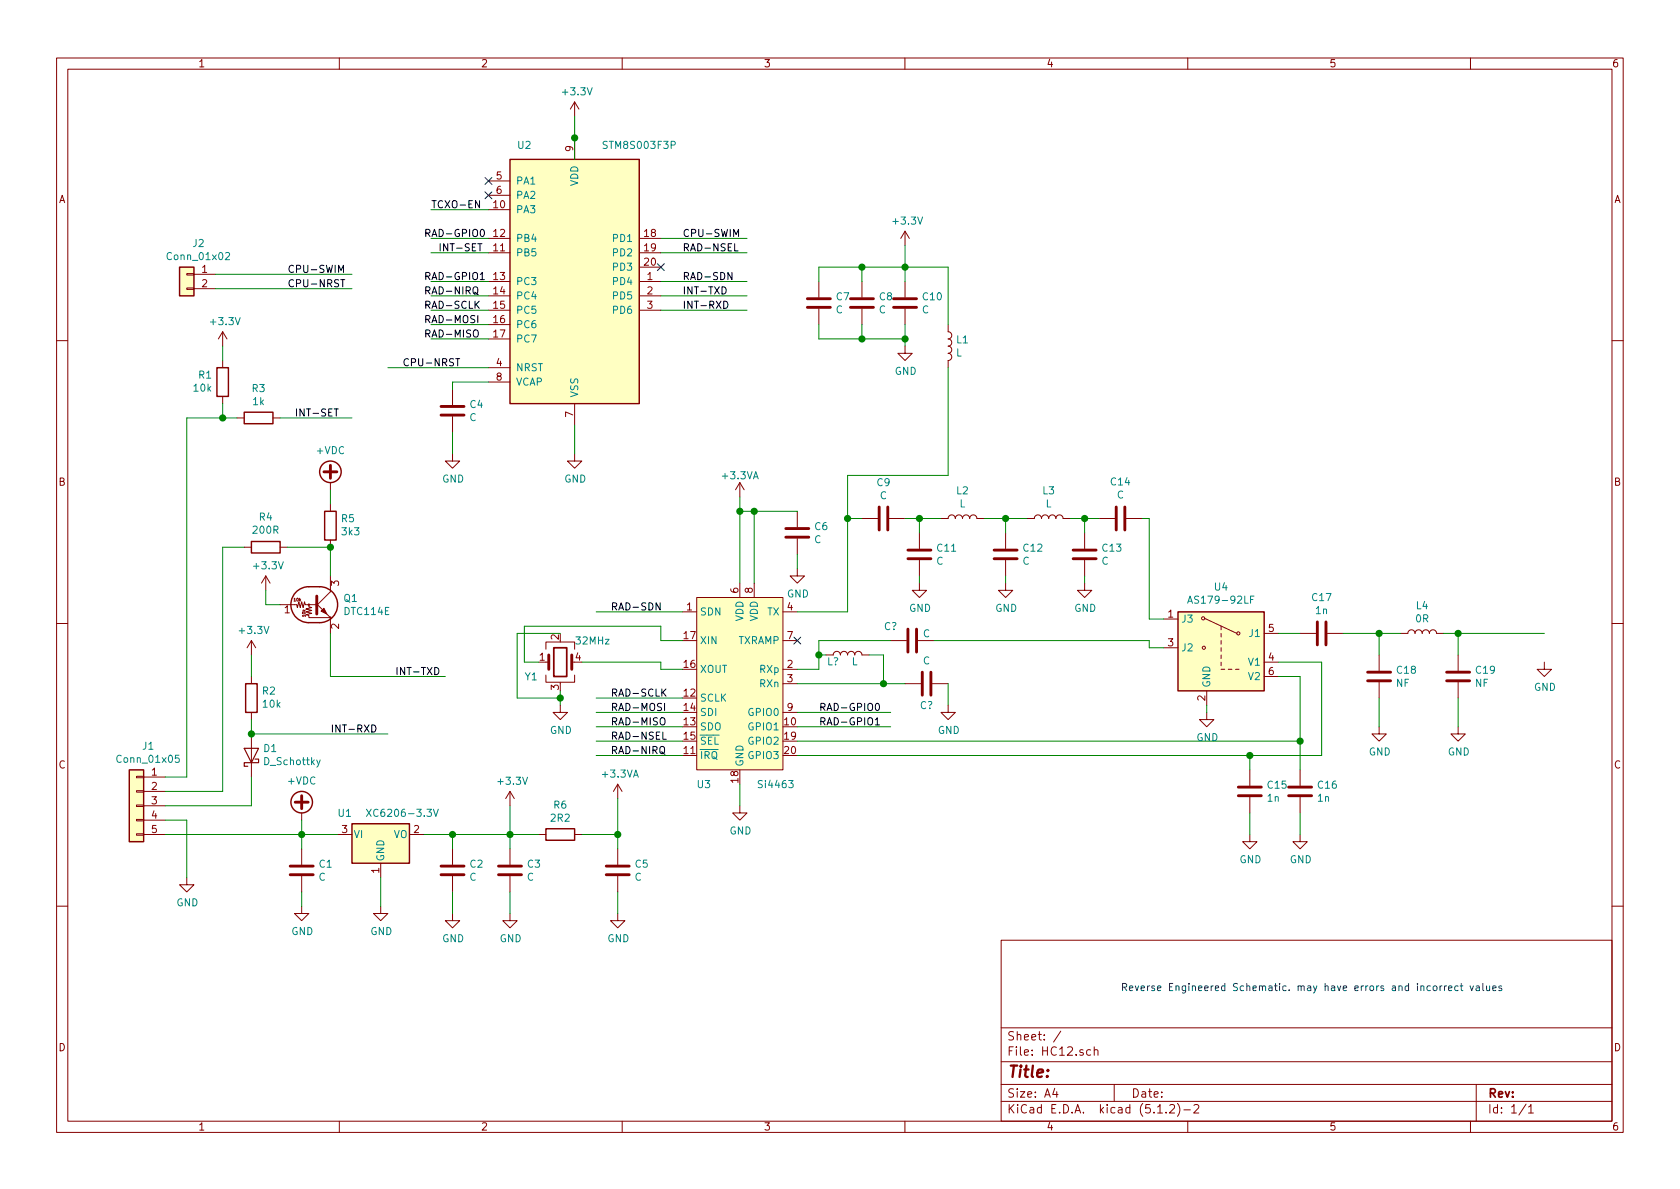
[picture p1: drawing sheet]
EESchema Schematic File Version 4
LIBS:HC12-cache
EELAYER 29 0
EELAYER END
$Descr A4 11693 8268
encoding utf-8
Sheet 1 1
Title ""
Date ""
Rev ""
Comp ""
Comment1 ""
Comment2 ""
Comment3 ""
Comment4 ""
$EndDescr
$Comp
L MCU_ST_STM8:STM8S003F3P U2
U 1 1
P 4000 1950
F 0 "U2" H 3650 2900 50  0000 C CNN
F 1 "STM8S003F3P" H 4450 2900 50  0000 C CNN
F 2 "Package_SO:TSSOP-20_4.4x6.5mm_P0.65mm" H 4050 3050 50  0001 L CNN
F 3 "http://www.st.com/st-web-ui/static/active/en/resource/technical/document/datasheet/DM00024550.pdf" H 3950 1550 50  0001 C CNN
	1    4000 1950
	1    0    0    -1  
$EndComp
Wire Wire Line
	4600 1650 5200 1650
Wire Wire Line
	4600 1750 5200 1750
Wire Wire Line
	4600 1950 5200 1950
Wire Wire Line
	4600 2050 5200 2050
Wire Wire Line
	4600 2150 5200 2150
Wire Wire Line
	3400 1750 3000 1750
Wire Wire Line
	3400 1650 3000 1650
Wire Wire Line
	3400 1450 3000 1450
Wire Wire Line
	3400 1950 3000 1950
Wire Wire Line
	3400 2050 3000 2050
Wire Wire Line
	3400 2150 3000 2150
Wire Wire Line
	3400 2250 3000 2250
Wire Wire Line
	3400 2350 3000 2350
Text Label 4750 1650 0    50   ~ 0
CPU-SWIM
Text Label 4750 1750 0    50   ~ 0
RAD-NSEL
Text Label 3000 1450 0    50   ~ 0
TCXO-EN
Text Label 4750 1950 0    50   ~ 0
RAD-SDN
Text Label 3050 1750 0    50   ~ 0
INT-SET
Text Label 4750 2050 0    50   ~ 0
INT-TXD
Text Label 4750 2150 0    50   ~ 0
INT-RXD
NoConn ~ 4600 1850
Text Label 2950 1650 0    50   ~ 0
RAD-GPIO0
Text Label 2950 1950 0    50   ~ 0
RAD-GPIO1
Text Label 2950 2050 0    50   ~ 0
RAD-NIRQ
Text Label 2950 2150 0    50   ~ 0
RAD-SCLK
Text Label 2950 2250 0    50   ~ 0
RAD-MOSI
Text Label 2950 2350 0    50   ~ 0
RAD-MISO
$Comp
L Regulator_Linear:AP2127N-3.0 U1
U 1 1
P 2650 5800
F 0 "U1" H 2400 5950 50  0000 C CNN
F 1 "XC6206-3.3V" H 2800 5950 50  0000 C CNN
F 2 "Package_TO_SOT_SMD:SOT-23" H 2650 6025 50  0001 C CIN
F 3 "https://www.diodes.com/assets/Datasheets/AP2127.pdf" H 2650 5800 50  0001 C CNN
	1    2650 5800
	1    0    0    -1  
$EndComp
$Comp
L Connector_Generic:Conn_01x02 J2
U 1 1
P 1300 1900
F 0 "J2" H 1218 2117 50  0000 C CNN
F 1 "Conn_01x02" H 1218 2026 50  0000 C CNN
F 2 "" H 1300 1900 50  0001 C CNN
F 3 "~" H 1300 1900 50  0001 C CNN
	1    1300 1900
	-1   0    0    -1  
$EndComp
$Comp
L Connector_Generic:Conn_01x05 J1
U 1 1
P 950 5600
F 0 "J1" H 868 6017 50  0000 C CNN
F 1 "Conn_01x05" H 868 5926 50  0000 C CNN
F 2 "" H 950 5600 50  0001 C CNN
F 3 "~" H 950 5600 50  0001 C CNN
	1    950  5600
	-1   0    0    -1  
$EndComp
Wire Wire Line
	3400 2550 2700 2550
$Comp
L power:GND #PWR016
U 1 1
P 4000 3150
F 0 "#PWR016" H 4000 2900 50  0001 C CNN
F 1 "GND" H 4005 2977 50  0000 C CNN
F 2 "" H 4000 3150 50  0001 C CNN
F 3 "" H 4000 3150 50  0001 C CNN
	1    4000 3150
	1    0    0    -1  
$EndComp
$Comp
L power:GND #PWR08
U 1 1
P 2650 6300
F 0 "#PWR08" H 2650 6050 50  0001 C CNN
F 1 "GND" H 2655 6127 50  0000 C CNN
F 2 "" H 2650 6300 50  0001 C CNN
F 3 "" H 2650 6300 50  0001 C CNN
	1    2650 6300
	1    0    0    -1  
$EndComp
$Comp
L power:GND #PWR01
U 1 1
P 1300 6100
F 0 "#PWR01" H 1300 5850 50  0001 C CNN
F 1 "GND" H 1305 5927 50  0000 C CNN
F 2 "" H 1300 6100 50  0001 C CNN
F 3 "" H 1300 6100 50  0001 C CNN
	1    1300 6100
	1    0    0    -1  
$EndComp
Wire Wire Line
	1150 5700 1300 5700
Wire Wire Line
	1300 5700 1300 6100
$Comp
L Device:C C1
U 1 1
P 2100 6050
F 0 "C1" H 2215 6096 50  0000 L CNN
F 1 "C" H 2215 6005 50  0000 L CNN
F 2 "" H 2138 5900 50  0001 C CNN
F 3 "~" H 2100 6050 50  0001 C CNN
	1    2100 6050
	1    0    0    -1  
$EndComp
$Comp
L power:GND #PWR06
U 1 1
P 2100 6300
F 0 "#PWR06" H 2100 6050 50  0001 C CNN
F 1 "GND" H 2105 6127 50  0000 C CNN
F 2 "" H 2100 6300 50  0001 C CNN
F 3 "" H 2100 6300 50  0001 C CNN
	1    2100 6300
	1    0    0    -1  
$EndComp
$Comp
L Device:C C2
U 1 1
P 3150 6050
F 0 "C2" H 3265 6096 50  0000 L CNN
F 1 "C" H 3265 6005 50  0000 L CNN
F 2 "" H 3188 5900 50  0001 C CNN
F 3 "~" H 3150 6050 50  0001 C CNN
	1    3150 6050
	1    0    0    -1  
$EndComp
$Comp
L Device:C C3
U 1 1
P 3550 6050
F 0 "C3" H 3665 6096 50  0000 L CNN
F 1 "C" H 3665 6005 50  0000 L CNN
F 2 "" H 3588 5900 50  0001 C CNN
F 3 "~" H 3550 6050 50  0001 C CNN
	1    3550 6050
	1    0    0    -1  
$EndComp
$Comp
L Device:C C4
U 1 1
P 3150 2850
F 0 "C4" H 3265 2896 50  0000 L CNN
F 1 "C" H 3265 2805 50  0000 L CNN
F 2 "" H 3188 2700 50  0001 C CNN
F 3 "~" H 3150 2850 50  0001 C CNN
	1    3150 2850
	1    0    0    -1  
$EndComp
$Comp
L power:GND #PWR012
U 1 1
P 3150 3150
F 0 "#PWR012" H 3150 2900 50  0001 C CNN
F 1 "GND" H 3155 2977 50  0000 C CNN
F 2 "" H 3150 3150 50  0001 C CNN
F 3 "" H 3150 3150 50  0001 C CNN
	1    3150 3150
	1    0    0    -1  
$EndComp
$Comp
L power:GND #PWR09
U 1 1
P 3150 6350
F 0 "#PWR09" H 3150 6100 50  0001 C CNN
F 1 "GND" H 3155 6177 50  0000 C CNN
F 2 "" H 3150 6350 50  0001 C CNN
F 3 "" H 3150 6350 50  0001 C CNN
	1    3150 6350
	1    0    0    -1  
$EndComp
$Comp
L power:GND #PWR011
U 1 1
P 3550 6350
F 0 "#PWR011" H 3550 6100 50  0001 C CNN
F 1 "GND" H 3555 6177 50  0000 C CNN
F 2 "" H 3550 6350 50  0001 C CNN
F 3 "" H 3550 6350 50  0001 C CNN
	1    3550 6350
	1    0    0    -1  
$EndComp
$Comp
L power:+3.3V #PWR010
U 1 1
P 3550 5600
F 0 "#PWR010" H 3550 5450 50  0001 C CNN
F 1 "+3.3V" H 3565 5773 50  0000 C CNN
F 2 "" H 3550 5600 50  0001 C CNN
F 3 "" H 3550 5600 50  0001 C CNN
	1    3550 5600
	1    0    0    -1  
$EndComp
Wire Wire Line
	2100 5900 2100 5800
Connection ~ 2100 5800
Wire Wire Line
	2100 5800 2350 5800
Wire Wire Line
	2100 6300 2100 6200
Wire Wire Line
	2650 6300 2650 6100
Wire Wire Line
	3150 5900 3150 5800
Wire Wire Line
	3150 5800 2950 5800
Wire Wire Line
	3150 5800 3550 5800
Wire Wire Line
	3550 5800 3550 5600
Connection ~ 3150 5800
Wire Wire Line
	3550 5900 3550 5800
Connection ~ 3550 5800
Wire Wire Line
	3150 6350 3150 6200
Wire Wire Line
	3550 6350 3550 6200
$Comp
L Device:R R1
U 1 1
P 1550 2650
F 0 "R1" H 1620 2604 50  0000 L CNN
F 1 "10k" H 1620 2695 50  0000 L CNN
F 2 "" V 1480 2650 50  0001 C CNN
F 3 "~" H 1550 2650 50  0001 C CNN
	1    1550 2650
	-1   0    0    1   
$EndComp
$Comp
L Device:R R3
U 1 1
P 1800 2900
F 0 "R3" V 1593 2900 50  0000 C CNN
F 1 "1k" V 1684 2900 50  0000 C CNN
F 2 "" V 1730 2900 50  0001 C CNN
F 3 "~" H 1800 2900 50  0001 C CNN
	1    1800 2900
	0    1    1    0   
$EndComp
Wire Wire Line
	1950 2900 2450 2900
Text Label 2050 2900 0    50   ~ 0
INT-SET
$Comp
L Device:D_Schottky D1
U 1 1
P 1750 5250
F 0 "D1" V 1796 5171 50  0000 R CNN
F 1 "D_Schottky" V 1705 5171 50  0000 R CNN
F 2 "" H 1750 5250 50  0001 C CNN
F 3 "~" H 1750 5250 50  0001 C CNN
	1    1750 5250
	0    -1   -1   0   
$EndComp
Wire Wire Line
	1750 5100 2700 5100
Text Label 2300 5100 0    50   ~ 0
INT-RXD
$Comp
L Device:R R2
U 1 1
P 1750 4850
F 0 "R2" H 1680 4804 50  0000 R CNN
F 1 "10k" H 1680 4895 50  0000 R CNN
F 2 "" V 1680 4850 50  0001 C CNN
F 3 "~" H 1750 4850 50  0001 C CNN
	1    1750 4850
	-1   0    0    1   
$EndComp
$Comp
L power:+3.3V #PWR03
U 1 1
P 1750 4550
F 0 "#PWR03" H 1750 4400 50  0001 C CNN
F 1 "+3.3V" H 1765 4723 50  0000 C CNN
F 2 "" H 1750 4550 50  0001 C CNN
F 3 "" H 1750 4550 50  0001 C CNN
	1    1750 4550
	1    0    0    -1  
$EndComp
Wire Wire Line
	1750 4550 1750 4700
Wire Wire Line
	1750 5000 1750 5100
$Comp
L Device:R R6
U 1 1
P 3900 5800
F 0 "R6" V 3693 5800 50  0000 C CNN
F 1 "2R2" V 3784 5800 50  0000 C CNN
F 2 "" V 3830 5800 50  0001 C CNN
F 3 "~" H 3900 5800 50  0001 C CNN
	1    3900 5800
	0    1    1    0   
$EndComp
Wire Wire Line
	1300 2900 1550 2900
Wire Wire Line
	1550 2800 1550 2900
Connection ~ 1550 2900
Wire Wire Line
	1550 2900 1650 2900
$Comp
L power:+3.3V #PWR02
U 1 1
P 1550 2400
F 0 "#PWR02" H 1550 2250 50  0001 C CNN
F 1 "+3.3V" H 1565 2573 50  0000 C CNN
F 2 "" H 1550 2400 50  0001 C CNN
F 3 "" H 1550 2400 50  0001 C CNN
	1    1550 2400
	1    0    0    -1  
$EndComp
Wire Wire Line
	1550 2500 1550 2400
$Comp
L Transistor_BJT:DTC114E Q1
U 1 1
P 2200 4200
F 0 "Q1" H 2388 4246 50  0000 L CNN
F 1 "DTC114E" H 2388 4155 50  0000 L CNN
F 2 "" H 2200 4200 50  0001 L CNN
F 3 "" H 2200 4200 50  0001 L CNN
	1    2200 4200
	1    0    0    -1  
$EndComp
$Comp
L power:+3.3V #PWR04
U 1 1
P 1850 4100
F 0 "#PWR04" H 1850 3950 50  0001 C CNN
F 1 "+3.3V" H 1865 4273 50  0000 C CNN
F 2 "" H 1850 4100 50  0001 C CNN
F 3 "" H 1850 4100 50  0001 C CNN
	1    1850 4100
	1    0    0    -1  
$EndComp
$Comp
L Device:R R5
U 1 1
P 2300 3650
F 0 "R5" H 2230 3604 50  0000 R CNN
F 1 "3k3" H 2230 3695 50  0000 R CNN
F 2 "" V 2230 3650 50  0001 C CNN
F 3 "~" H 2300 3650 50  0001 C CNN
	1    2300 3650
	-1   0    0    1   
$EndComp
$Comp
L Device:R R4
U 1 1
P 1850 3800
F 0 "R4" V 2057 3800 50  0000 C CNN
F 1 "200R" V 1966 3800 50  0000 C CNN
F 2 "" V 1780 3800 50  0001 C CNN
F 3 "~" H 1850 3800 50  0001 C CNN
	1    1850 3800
	0    -1   -1   0   
$EndComp
$Comp
L power:+VDC #PWR05
U 1 1
P 2100 5700
F 0 "#PWR05" H 2100 5600 50  0001 C CNN
F 1 "+VDC" H 2100 5975 50  0000 C CNN
F 2 "" H 2100 5700 50  0001 C CNN
F 3 "" H 2100 5700 50  0001 C CNN
	1    2100 5700
	1    0    0    -1  
$EndComp
Wire Wire Line
	1150 5400 1300 5400
Wire Wire Line
	1150 5500 1550 5500
Wire Wire Line
	1550 5500 1550 3800
Wire Wire Line
	1550 3800 1700 3800
Wire Wire Line
	1950 4200 1850 4200
Wire Wire Line
	1850 4200 1850 4100
Wire Wire Line
	2000 3800 2300 3800
Wire Wire Line
	2300 3800 2300 4000
Connection ~ 2300 3800
Wire Wire Line
	2100 5700 2100 5800
$Comp
L power:+VDC #PWR07
U 1 1
P 2300 3400
F 0 "#PWR07" H 2300 3300 50  0001 C CNN
F 1 "+VDC" H 2300 3675 50  0000 C CNN
F 2 "" H 2300 3400 50  0001 C CNN
F 3 "" H 2300 3400 50  0001 C CNN
	1    2300 3400
	1    0    0    -1  
$EndComp
Wire Wire Line
	2300 3400 2300 3500
Wire Wire Line
	1300 2900 1300 5400
Wire Wire Line
	2300 4400 2300 4700
Wire Wire Line
	2300 4700 3100 4700
Text Label 2750 4700 0    50   ~ 0
INT-TXD
Text Label 2800 2550 0    50   ~ 0
CPU-NRST
Wire Wire Line
	1500 2000 2450 2000
Wire Wire Line
	1500 1900 2450 1900
Text Label 2000 1900 0    50   ~ 0
CPU-SWIM
Text Label 2000 2000 0    50   ~ 0
CPU-NRST
Wire Wire Line
	3550 5800 3750 5800
Wire Wire Line
	4050 5800 4300 5800
$Comp
L power:+3.3VA #PWR013
U 1 1
P 4300 5550
F 0 "#PWR013" H 4300 5400 50  0001 C CNN
F 1 "+3.3VA" H 4315 5723 50  0000 C CNN
F 2 "" H 4300 5550 50  0001 C CNN
F 3 "" H 4300 5550 50  0001 C CNN
	1    4300 5550
	1    0    0    -1  
$EndComp
$Comp
L Device:C C5
U 1 1
P 4300 6050
F 0 "C5" H 4415 6096 50  0000 L CNN
F 1 "C" H 4415 6005 50  0000 L CNN
F 2 "" H 4338 5900 50  0001 C CNN
F 3 "~" H 4300 6050 50  0001 C CNN
	1    4300 6050
	1    0    0    -1  
$EndComp
$Comp
L power:GND #PWR014
U 1 1
P 4300 6350
F 0 "#PWR014" H 4300 6100 50  0001 C CNN
F 1 "GND" H 4305 6177 50  0000 C CNN
F 2 "" H 4300 6350 50  0001 C CNN
F 3 "" H 4300 6350 50  0001 C CNN
	1    4300 6350
	1    0    0    -1  
$EndComp
Wire Wire Line
	4300 5800 4300 5550
Wire Wire Line
	4300 5800 4300 5900
Connection ~ 4300 5800
Wire Wire Line
	4300 6350 4300 6200
Wire Wire Line
	3400 2650 3150 2650
Wire Wire Line
	3150 2650 3150 2700
Wire Wire Line
	3150 3150 3150 3000
Wire Wire Line
	4000 2950 4000 3150
$Comp
L power:+3.3V #PWR015
U 1 1
P 4000 800
F 0 "#PWR015" H 4000 650 50  0001 C CNN
F 1 "+3.3V" H 4015 973 50  0000 C CNN
F 2 "" H 4000 800 50  0001 C CNN
F 3 "" H 4000 800 50  0001 C CNN
	1    4000 800 
	1    0    0    -1  
$EndComp
Wire Wire Line
	1150 5800 2100 5800
Connection ~ 1750 5100
Wire Wire Line
	1150 5600 1750 5600
Wire Wire Line
	1750 5600 1750 5400
$Comp
L RF:Si4463 U3
U 1 1
P 5150 4750
F 0 "U3" H 4900 4050 50  0000 C CNN
F 1 "Si4463" H 5400 4050 50  0000 C CNN
F 2 "Package_DFN_QFN:QFN-20-1EP_4x4mm_P0.5mm_EP2.6x2.6mm_ThermalVias" H 5150 5950 50  0001 C CNN
F 3 "https://www.silabs.com/documents/public/data-sheets/Si4464-63-61-60.pdf" H 4850 4650 50  0001 C CNN
	1    5150 4750
	1    0    0    -1  
$EndComp
$Comp
L Device:Crystal_GND23 Y1
U 1 1
P 3900 4600
F 0 "Y1" H 3650 4500 50  0000 L CNN
F 1 "32MHz" H 4000 4750 50  0000 L CNN
F 2 "" H 3900 4600 50  0001 C CNN
F 3 "~" H 3900 4600 50  0001 C CNN
	1    3900 4600
	1    0    0    -1  
$EndComp
Wire Wire Line
	4600 4600 4600 4650
Wire Wire Line
	4600 4650 4750 4650
Wire Wire Line
	3750 4600 3650 4600
Wire Wire Line
	3650 4600 3650 4350
Wire Wire Line
	4600 4350 4600 4450
Wire Wire Line
	4600 4450 4750 4450
$Comp
L power:GND #PWR017
U 1 1
P 3900 4900
F 0 "#PWR017" H 3900 4650 50  0001 C CNN
F 1 "GND" H 3905 4727 50  0000 C CNN
F 2 "" H 3900 4900 50  0001 C CNN
F 3 "" H 3900 4900 50  0001 C CNN
	1    3900 4900
	1    0    0    -1  
$EndComp
Wire Wire Line
	3900 4400 3600 4400
Wire Wire Line
	3600 4400 3600 4850
Wire Wire Line
	3600 4850 3900 4850
Wire Wire Line
	3900 4850 3900 4900
Wire Wire Line
	3900 4800 3900 4850
Connection ~ 3900 4850
Wire Wire Line
	4750 4250 4150 4250
Wire Wire Line
	3650 4350 4600 4350
Wire Wire Line
	4050 4600 4600 4600
Wire Wire Line
	4750 4850 4150 4850
Wire Wire Line
	4750 4950 4150 4950
Wire Wire Line
	4750 5050 4150 5050
Wire Wire Line
	4750 5250 4150 5250
Wire Wire Line
	4750 5150 4150 5150
$Comp
L power:+3.3VA #PWR018
U 1 1
P 5150 3450
F 0 "#PWR018" H 5150 3300 50  0001 C CNN
F 1 "+3.3VA" H 5150 3600 50  0000 C CNN
F 2 "" H 5150 3450 50  0001 C CNN
F 3 "" H 5150 3450 50  0001 C CNN
	1    5150 3450
	1    0    0    -1  
$EndComp
$Comp
L Device:C C6
U 1 1
P 5550 3700
F 0 "C6" H 5665 3746 50  0000 L CNN
F 1 "C" H 5665 3655 50  0000 L CNN
F 2 "" H 5588 3550 50  0001 C CNN
F 3 "~" H 5550 3700 50  0001 C CNN
	1    5550 3700
	1    0    0    -1  
$EndComp
$Comp
L power:GND #PWR019
U 1 1
P 5150 5600
F 0 "#PWR019" H 5150 5350 50  0001 C CNN
F 1 "GND" H 5155 5427 50  0000 C CNN
F 2 "" H 5150 5600 50  0001 C CNN
F 3 "" H 5150 5600 50  0001 C CNN
	1    5150 5600
	1    0    0    -1  
$EndComp
$Comp
L power:GND #PWR020
U 1 1
P 5550 3950
F 0 "#PWR020" H 5550 3700 50  0001 C CNN
F 1 "GND" H 5555 3777 50  0000 C CNN
F 2 "" H 5550 3950 50  0001 C CNN
F 3 "" H 5550 3950 50  0001 C CNN
	1    5550 3950
	1    0    0    -1  
$EndComp
Wire Wire Line
	5550 3550 5250 3550
Wire Wire Line
	5150 3550 5150 3450
Wire Wire Line
	5150 4050 5150 3550
Connection ~ 5150 3550
Wire Wire Line
	5250 4050 5250 3550
Connection ~ 5250 3550
Wire Wire Line
	5250 3550 5150 3550
Wire Wire Line
	5550 3950 5550 3850
Wire Wire Line
	5150 5600 5150 5450
Text Label 4250 4250 0    50   ~ 0
RAD-SDN
Text Label 4250 4850 0    50   ~ 0
RAD-SCLK
Text Label 4250 4950 0    50   ~ 0
RAD-MOSI
Text Label 4250 5050 0    50   ~ 0
RAD-MISO
Text Label 4250 5150 0    50   ~ 0
RAD-NSEL
Text Label 4250 5250 0    50   ~ 0
RAD-NIRQ
Wire Wire Line
	5550 4950 6200 4950
Wire Wire Line
	5550 5050 6200 5050
$Comp
L RF_Switch:AS179-92LF U4
U 1 1
P 8500 4500
F 0 "U4" H 8500 4925 50  0000 C CNN
F 1 "AS179-92LF" H 8500 4834 50  0000 C CNN
F 2 "Package_TO_SOT_SMD:SOT-363_SC-70-6" H 8600 4500 50  0001 C CNN
F 3 "http://www.skyworksinc.com/uploads/documents/AS179_92LF_200176H.pdf" H 8600 4500 50  0001 C CNN
	1    8500 4500
	-1   0    0    -1  
$EndComp
Wire Wire Line
	9200 5250 9200 4600
Wire Wire Line
	9200 4600 8900 4600
Wire Wire Line
	5550 5250 8700 5250
Wire Wire Line
	9050 5150 9050 4700
Wire Wire Line
	9050 4700 8900 4700
Wire Wire Line
	5550 5150 9050 5150
$Comp
L power:GND #PWR026
U 1 1
P 8400 4950
F 0 "#PWR026" H 8400 4700 50  0001 C CNN
F 1 "GND" H 8405 4777 50  0000 C CNN
F 2 "" H 8400 4950 50  0001 C CNN
F 3 "" H 8400 4950 50  0001 C CNN
	1    8400 4950
	1    0    0    -1  
$EndComp
$Comp
L power:GND #PWR028
U 1 1
P 9050 5800
F 0 "#PWR028" H 9050 5550 50  0001 C CNN
F 1 "GND" H 9055 5627 50  0000 C CNN
F 2 "" H 9050 5800 50  0001 C CNN
F 3 "" H 9050 5800 50  0001 C CNN
	1    9050 5800
	1    0    0    -1  
$EndComp
$Comp
L power:GND #PWR027
U 1 1
P 8700 5800
F 0 "#PWR027" H 8700 5550 50  0001 C CNN
F 1 "GND" H 8705 5627 50  0000 C CNN
F 2 "" H 8700 5800 50  0001 C CNN
F 3 "" H 8700 5800 50  0001 C CNN
	1    8700 5800
	1    0    0    -1  
$EndComp
$Comp
L Device:C C15
U 1 1
P 8700 5500
F 0 "C15" H 8815 5546 50  0000 L CNN
F 1 "1n" H 8815 5455 50  0000 L CNN
F 2 "" H 8738 5350 50  0001 C CNN
F 3 "~" H 8700 5500 50  0001 C CNN
	1    8700 5500
	1    0    0    -1  
$EndComp
$Comp
L Device:C C16
U 1 1
P 9050 5500
F 0 "C16" H 9165 5546 50  0000 L CNN
F 1 "1n" H 9165 5455 50  0000 L CNN
F 2 "" H 9088 5350 50  0001 C CNN
F 3 "~" H 9050 5500 50  0001 C CNN
	1    9050 5500
	1    0    0    -1  
$EndComp
Wire Wire Line
	9050 5800 9050 5650
Wire Wire Line
	8700 5800 8700 5650
Wire Wire Line
	8700 5350 8700 5250
Connection ~ 8700 5250
Wire Wire Line
	8700 5250 9200 5250
Wire Wire Line
	9050 5350 9050 5150
Connection ~ 9050 5150
Text Label 5700 4950 0    50   ~ 0
RAD-GPIO0
Text Label 5700 5050 0    50   ~ 0
RAD-GPIO1
$Comp
L Device:C C17
U 1 1
P 9200 4400
F 0 "C17" V 8948 4400 50  0000 C CNN
F 1 "1n" V 9039 4400 50  0000 C CNN
F 2 "" H 9238 4250 50  0001 C CNN
F 3 "~" H 9200 4400 50  0001 C CNN
	1    9200 4400
	0    1    1    0   
$EndComp
$Comp
L Device:C C18
U 1 1
P 9600 4700
F 0 "C18" H 9715 4746 50  0000 L CNN
F 1 "NF" H 9715 4655 50  0000 L CNN
F 2 "" H 9638 4550 50  0001 C CNN
F 3 "~" H 9600 4700 50  0001 C CNN
	1    9600 4700
	1    0    0    -1  
$EndComp
$Comp
L Device:C C19
U 1 1
P 10150 4700
F 0 "C19" H 10265 4746 50  0000 L CNN
F 1 "NF" H 10265 4655 50  0000 L CNN
F 2 "" H 10188 4550 50  0001 C CNN
F 3 "~" H 10150 4700 50  0001 C CNN
	1    10150 4700
	1    0    0    -1  
$EndComp
$Comp
L Device:L L4
U 1 1
P 9900 4400
F 0 "L4" V 10090 4400 50  0000 C CNN
F 1 "0R" V 9999 4400 50  0000 C CNN
F 2 "" H 9900 4400 50  0001 C CNN
F 3 "~" H 9900 4400 50  0001 C CNN
	1    9900 4400
	0    -1   -1   0   
$EndComp
$Comp
L power:GND #PWR029
U 1 1
P 9600 5050
F 0 "#PWR029" H 9600 4800 50  0001 C CNN
F 1 "GND" H 9605 4877 50  0000 C CNN
F 2 "" H 9600 5050 50  0001 C CNN
F 3 "" H 9600 5050 50  0001 C CNN
	1    9600 5050
	1    0    0    -1  
$EndComp
$Comp
L power:GND #PWR030
U 1 1
P 10150 5050
F 0 "#PWR030" H 10150 4800 50  0001 C CNN
F 1 "GND" H 10155 4877 50  0000 C CNN
F 2 "" H 10150 5050 50  0001 C CNN
F 3 "" H 10150 5050 50  0001 C CNN
	1    10150 5050
	1    0    0    -1  
$EndComp
$Comp
L power:GND #PWR031
U 1 1
P 10750 4600
F 0 "#PWR031" H 10750 4350 50  0001 C CNN
F 1 "GND" H 10755 4427 50  0000 C CNN
F 2 "" H 10750 4600 50  0001 C CNN
F 3 "" H 10750 4600 50  0001 C CNN
	1    10750 4600
	1    0    0    -1  
$EndComp
Wire Wire Line
	8900 4400 9050 4400
Wire Wire Line
	9600 4550 9600 4400
Connection ~ 9600 4400
Wire Wire Line
	9600 4400 9750 4400
Wire Wire Line
	9350 4400 9600 4400
Wire Wire Line
	10050 4400 10150 4400
Wire Wire Line
	10150 4400 10150 4550
Wire Wire Line
	9600 4850 9600 5050
Wire Wire Line
	10150 4850 10150 5050
Wire Wire Line
	10150 4400 10750 4400
Connection ~ 10150 4400
$Comp
L Device:L L1
U 1 1
P 6600 2400
F 0 "L1" H 6653 2446 50  0000 L CNN
F 1 "L" H 6653 2355 50  0000 L CNN
F 2 "" H 6600 2400 50  0001 C CNN
F 3 "~" H 6600 2400 50  0001 C CNN
	1    6600 2400
	1    0    0    -1  
$EndComp
$Comp
L Device:C C7
U 1 1
P 5700 2100
F 0 "C7" H 5815 2146 50  0000 L CNN
F 1 "C" H 5815 2055 50  0000 L CNN
F 2 "" H 5738 1950 50  0001 C CNN
F 3 "~" H 5700 2100 50  0001 C CNN
	1    5700 2100
	1    0    0    -1  
$EndComp
$Comp
L Device:C C8
U 1 1
P 6000 2100
F 0 "C8" H 6115 2146 50  0000 L CNN
F 1 "C" H 6115 2055 50  0000 L CNN
F 2 "" H 6038 1950 50  0001 C CNN
F 3 "~" H 6000 2100 50  0001 C CNN
	1    6000 2100
	1    0    0    -1  
$EndComp
$Comp
L Device:C C10
U 1 1
P 6300 2100
F 0 "C10" H 6415 2146 50  0000 L CNN
F 1 "C" H 6415 2055 50  0000 L CNN
F 2 "" H 6338 1950 50  0001 C CNN
F 3 "~" H 6300 2100 50  0001 C CNN
	1    6300 2100
	1    0    0    -1  
$EndComp
$Comp
L power:GND #PWR022
U 1 1
P 6300 2400
F 0 "#PWR022" H 6300 2150 50  0001 C CNN
F 1 "GND" H 6305 2227 50  0000 C CNN
F 2 "" H 6300 2400 50  0001 C CNN
F 3 "" H 6300 2400 50  0001 C CNN
	1    6300 2400
	1    0    0    -1  
$EndComp
$Comp
L power:+3.3V #PWR021
U 1 1
P 6300 1700
F 0 "#PWR021" H 6300 1550 50  0001 C CNN
F 1 "+3.3V" H 6315 1873 50  0000 C CNN
F 2 "" H 6300 1700 50  0001 C CNN
F 3 "" H 6300 1700 50  0001 C CNN
	1    6300 1700
	1    0    0    -1  
$EndComp
Wire Wire Line
	5700 1950 5700 1850
Wire Wire Line
	5700 1850 6000 1850
Wire Wire Line
	6600 1850 6600 2250
Wire Wire Line
	6300 1950 6300 1850
Connection ~ 6300 1850
Wire Wire Line
	6300 1850 6600 1850
Wire Wire Line
	6000 1950 6000 1850
Connection ~ 6000 1850
Wire Wire Line
	6000 1850 6300 1850
Wire Wire Line
	6300 1850 6300 1700
Wire Wire Line
	6300 2400 6300 2350
Wire Wire Line
	6300 2350 6000 2350
Wire Wire Line
	5700 2350 5700 2250
Wire Wire Line
	6000 2250 6000 2350
Connection ~ 6000 2350
Wire Wire Line
	6000 2350 5700 2350
Wire Wire Line
	6300 2250 6300 2350
Connection ~ 6300 2350
Wire Wire Line
	6600 3300 6600 2550
NoConn ~ 5550 4450
$Comp
L Device:C C9
U 1 1
P 6150 3600
F 0 "C9" V 5898 3600 50  0000 C CNN
F 1 "C" V 5989 3600 50  0000 C CNN
F 2 "" H 6188 3450 50  0001 C CNN
F 3 "~" H 6150 3600 50  0001 C CNN
	1    6150 3600
	0    1    1    0   
$EndComp
$Comp
L Device:L L2
U 1 1
P 6700 3600
F 0 "L2" V 6890 3600 50  0000 C CNN
F 1 "L" V 6799 3600 50  0000 C CNN
F 2 "" H 6700 3600 50  0001 C CNN
F 3 "~" H 6700 3600 50  0001 C CNN
	1    6700 3600
	0    -1   -1   0   
$EndComp
$Comp
L Device:L L3
U 1 1
P 7300 3600
F 0 "L3" V 7490 3600 50  0000 C CNN
F 1 "L" V 7399 3600 50  0000 C CNN
F 2 "" H 7300 3600 50  0001 C CNN
F 3 "~" H 7300 3600 50  0001 C CNN
	1    7300 3600
	0    -1   -1   0   
$EndComp
$Comp
L Device:C C14
U 1 1
P 7800 3600
F 0 "C14" V 8052 3600 50  0000 C CNN
F 1 "C" V 7961 3600 50  0000 C CNN
F 2 "" H 7838 3450 50  0001 C CNN
F 3 "~" H 7800 3600 50  0001 C CNN
	1    7800 3600
	0    -1   -1   0   
$EndComp
$Comp
L Device:C C11
U 1 1
P 6400 3850
F 0 "C11" H 6515 3896 50  0000 L CNN
F 1 "C" H 6515 3805 50  0000 L CNN
F 2 "" H 6438 3700 50  0001 C CNN
F 3 "~" H 6400 3850 50  0001 C CNN
	1    6400 3850
	1    0    0    -1  
$EndComp
$Comp
L Device:C C12
U 1 1
P 7000 3850
F 0 "C12" H 7115 3896 50  0000 L CNN
F 1 "C" H 7115 3805 50  0000 L CNN
F 2 "" H 7038 3700 50  0001 C CNN
F 3 "~" H 7000 3850 50  0001 C CNN
	1    7000 3850
	1    0    0    -1  
$EndComp
$Comp
L Device:C C13
U 1 1
P 7550 3850
F 0 "C13" H 7665 3896 50  0000 L CNN
F 1 "C" H 7665 3805 50  0000 L CNN
F 2 "" H 7588 3700 50  0001 C CNN
F 3 "~" H 7550 3850 50  0001 C CNN
	1    7550 3850
	1    0    0    -1  
$EndComp
Wire Wire Line
	5550 4250 5900 4250
Wire Wire Line
	5900 4250 5900 3600
Wire Wire Line
	5900 3300 6600 3300
$Comp
L power:GND #PWR023
U 1 1
P 6400 4050
F 0 "#PWR023" H 6400 3800 50  0001 C CNN
F 1 "GND" H 6405 3877 50  0000 C CNN
F 2 "" H 6400 4050 50  0001 C CNN
F 3 "" H 6400 4050 50  0001 C CNN
	1    6400 4050
	1    0    0    -1  
$EndComp
$Comp
L power:GND #PWR024
U 1 1
P 7000 4050
F 0 "#PWR024" H 7000 3800 50  0001 C CNN
F 1 "GND" H 7005 3877 50  0000 C CNN
F 2 "" H 7000 4050 50  0001 C CNN
F 3 "" H 7000 4050 50  0001 C CNN
	1    7000 4050
	1    0    0    -1  
$EndComp
$Comp
L power:GND #PWR025
U 1 1
P 7550 4050
F 0 "#PWR025" H 7550 3800 50  0001 C CNN
F 1 "GND" H 7555 3877 50  0000 C CNN
F 2 "" H 7550 4050 50  0001 C CNN
F 3 "" H 7550 4050 50  0001 C CNN
	1    7550 4050
	1    0    0    -1  
$EndComp
Wire Wire Line
	6000 3600 5900 3600
Connection ~ 5900 3600
Wire Wire Line
	5900 3600 5900 3300
Wire Wire Line
	6300 3600 6400 3600
Wire Wire Line
	6400 3700 6400 3600
Connection ~ 6400 3600
Wire Wire Line
	6400 3600 6550 3600
Wire Wire Line
	6850 3600 7000 3600
Wire Wire Line
	7000 3700 7000 3600
Connection ~ 7000 3600
Wire Wire Line
	7000 3600 7150 3600
Wire Wire Line
	7450 3600 7550 3600
Wire Wire Line
	7550 3700 7550 3600
Connection ~ 7550 3600
Wire Wire Line
	7550 3600 7650 3600
Wire Wire Line
	7950 3600 8000 3600
Wire Wire Line
	8000 3600 8000 4300
Wire Wire Line
	8000 4300 8100 4300
Wire Wire Line
	8400 4950 8400 4900
NoConn ~ 3400 1250
NoConn ~ 3400 1350
Wire Wire Line
	4000 800  4000 950 
Connection ~ 4000 950 
Wire Wire Line
	4000 950  4000 1100
Text Notes 7800 6900 0    50   ~ 0
Reverse Engineered Schematic. may have errors and incorrect values
$Comp
L Device:L L?
U 1 1
P 5900 4550
F 0 "L?" V 5850 4650 50  0000 C CNN
F 1 "L" V 5850 4500 50  0000 C CNN
F 2 "" H 5900 4550 50  0001 C CNN
F 3 "~" H 5900 4550 50  0001 C CNN
	1    5900 4550
	0    -1   -1   0   
$EndComp
$Comp
L Device:C C?
U 1 1
P 6450 4750
F 0 "C?" V 6600 4750 50  0000 C CNN
F 1 "C" V 6289 4750 50  0000 C CNN
F 2 "" H 6488 4600 50  0001 C CNN
F 3 "~" H 6450 4750 50  0001 C CNN
	1    6450 4750
	0    1    1    0   
$EndComp
$Comp
L power:GND #PWR?
U 1 1
P 6600 4900
F 0 "#PWR?" H 6600 4650 50  0001 C CNN
F 1 "GND" H 6605 4727 50  0000 C CNN
F 2 "" H 6600 4900 50  0001 C CNN
F 3 "" H 6600 4900 50  0001 C CNN
	1    6600 4900
	1    0    0    -1  
$EndComp
Wire Wire Line
	5550 4750 6150 4750
Wire Wire Line
	6600 4750 6600 4900
Wire Wire Line
	5550 4650 5700 4650
Wire Wire Line
	5700 4650 5700 4550
Wire Wire Line
	5700 4550 5750 4550
Wire Wire Line
	6050 4550 6150 4550
Wire Wire Line
	6150 4550 6150 4750
Connection ~ 6150 4750
Wire Wire Line
	6150 4750 6300 4750
$Comp
L Device:C C?
U 1 1
P 6350 4450
F 0 "C?" V 6250 4300 50  0000 C CNN
F 1 "C" V 6300 4550 50  0000 C CNN
F 2 "" H 6388 4300 50  0001 C CNN
F 3 "~" H 6350 4450 50  0001 C CNN
	1    6350 4450
	0    1    1    0   
$EndComp
Wire Wire Line
	5700 4550 5700 4450
Wire Wire Line
	5700 4450 6200 4450
Connection ~ 5700 4550
Wire Wire Line
	6500 4450 8000 4450
Wire Wire Line
	8000 4450 8000 4500
Wire Wire Line
	8000 4500 8100 4500
Wire Wire Line
	6400 4050 6400 4000
Wire Wire Line
	7000 4050 7000 4000
Wire Wire Line
	7550 4050 7550 4000
$EndSCHEMATC
